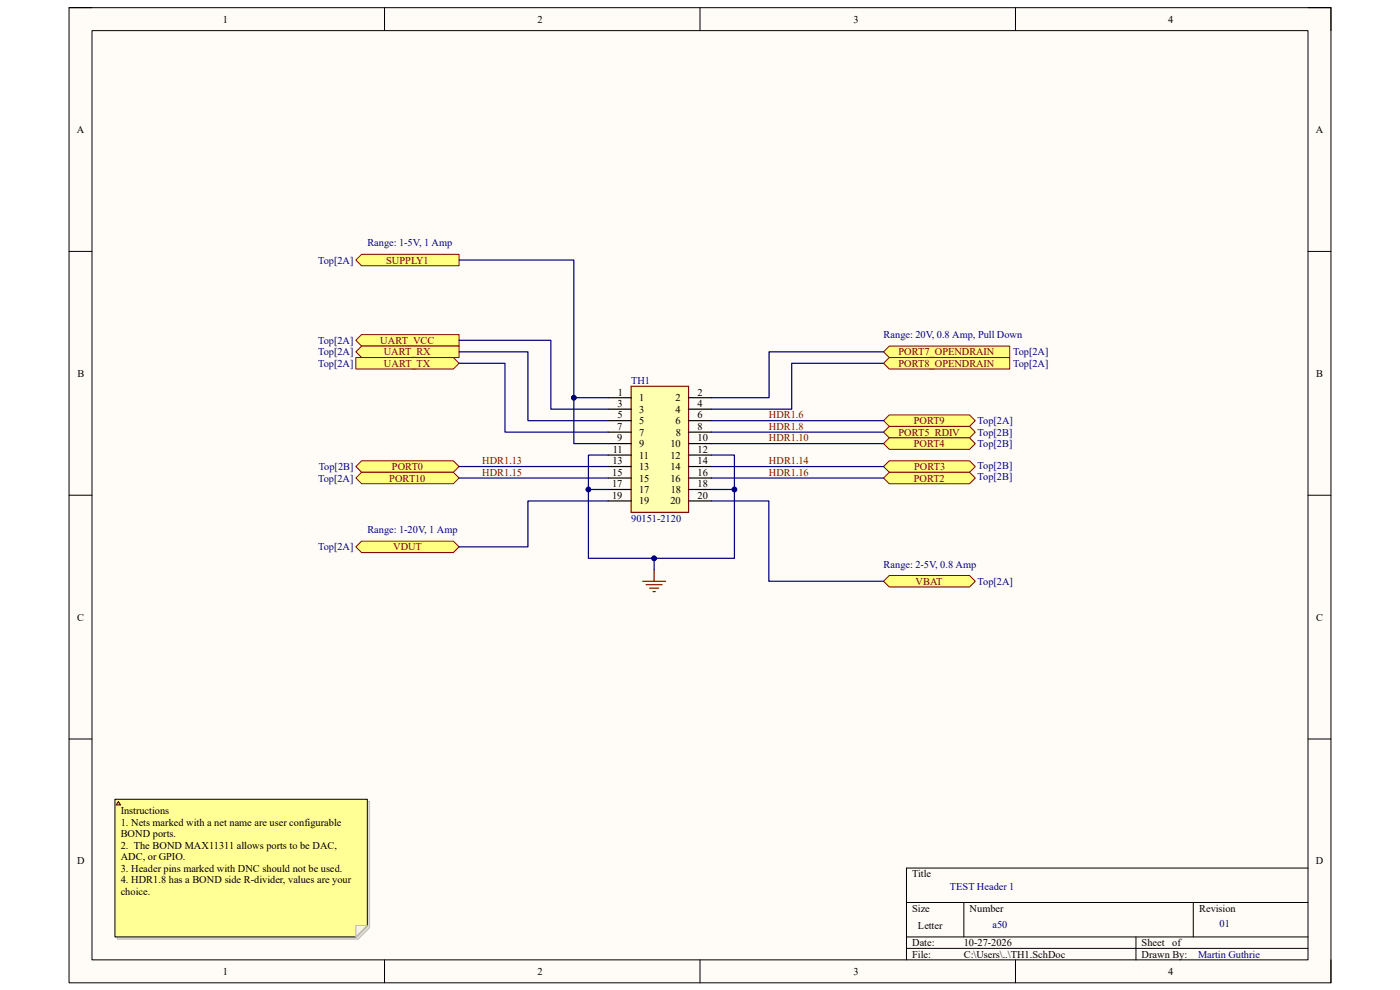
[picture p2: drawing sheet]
<svg xmlns="http://www.w3.org/2000/svg" width="297mm" height="210mm" viewBox="0 0 297 210" stroke-linecap="round" stroke-linejoin="round" font-family="sans-serif">
<path d="M14.6 1.6h267.8v206.9h-267.8z" fill-rule="evenodd" fill="#fffcf8"/>
<path d="M14.6 1.6h267.8v206.9h-267.8z" fill="none" stroke="#000" stroke-width=".21"/>
<path d="M19.5 6.5h258v197.1h-258z" fill-rule="evenodd" fill="#fffcf8"/>
<g fill="none" stroke="#000" stroke-width=".21">
<path d="M14.6 1.6h4.9M19.5 6.5h258v197.1h-258zM81.6 1.6v4.9M148.5 1.6v4.9M215.4 1.6v4.9M277.5 1.6h4.9v4.9M14.6 53.3h4.9M277.5 53.3h4.9M14.6 105.1h4.9M277.5 105.1h4.9M14.6 156.8h4.9M277.5 156.8h4.9"/>
<path d="M192.3 191.5h85.2M192.3 198.8h85.2M204.5 191.5v7.3M241 198.8v4.8M253.2 191.5v7.3M277.5 184.1h-85.2v19.5M81.6 203.6v4.9M148.5 203.6v4.9M192.3 201.2h85.2M215.4 203.6v4.9M282.4 203.6v4.9"/>
</g>
<path d="M75.5 55.2l1.2-1.3h20.7v2.5h-20.7z" fill-rule="evenodd" fill="#ffff80"/>
<path d="M75.5 55.2l1.2-1.3h20.7v2.5h-20.7z" fill="none" stroke="#800000" stroke-width=".21"/>
<path d="M75.5 72.2l1.2-1.2h20.7v2.4h-20.7z" fill-rule="evenodd" fill="#ffff80"/>
<path d="M75.5 72.2l1.2-1.2h20.7v2.4h-20.7z" fill="none" stroke="#800000" stroke-width=".21"/>
<path d="M75.5 74.6l1.2-1.2h20.7v2.5h-20.7z" fill-rule="evenodd" fill="#ffff80"/>
<path d="M75.5 74.6l1.2-1.2h20.7v2.5h-20.7z" fill="none" stroke="#800000" stroke-width=".21"/>
<path d="M75.5 75.9h20.7l1.2 1.2-1.2 1.2h-20.7z" fill-rule="evenodd" fill="#ffff80"/>
<path d="M75.5 75.9h20.7l1.2 1.2-1.2 1.2h-20.7z" fill="none" stroke="#800000" stroke-width=".21"/>
<path d="M76.7 97.8h19.5l1.2 1.2-1.2 1.2h-19.5l-1.2-1.2z" fill-rule="evenodd" fill="#ffff80"/>
<path d="M76.7 97.8h19.5l1.2 1.2-1.2 1.2h-19.5l-1.2-1.2z" fill="none" stroke="#800000" stroke-width=".21"/>
<path d="M75.5 116l1.2-1.2h19.5l1.2 1.2-1.2 1.2h-19.5z" fill-rule="evenodd" fill="#ffff80"/>
<path d="M75.5 116l1.2-1.2h19.5l1.2 1.2-1.2 1.2h-19.5z" fill="none" stroke="#800000" stroke-width=".21"/>
<path d="M187.4 74.6l1.3-1.2h25.5v2.5h-25.5z" fill-rule="evenodd" fill="#ffff80"/>
<path d="M187.4 74.6l1.3-1.2h25.5v2.5h-25.5z" fill="none" stroke="#800000" stroke-width=".21"/>
<path d="M188.7 75.9h25.5v2.4h-25.5l-1.3-1.2z" fill-rule="evenodd" fill="#ffff80"/>
<path d="M188.7 75.9h25.5v2.4h-25.5l-1.3-1.2z" fill="none" stroke="#800000" stroke-width=".21"/>
<path d="M188.7 88h17l1.2 1.2-1.2 1.3h-17l-1.3-1.3z" fill-rule="evenodd" fill="#ffff80"/>
<path d="M188.7 88h17l1.2 1.2-1.2 1.3h-17l-1.3-1.3z" fill="none" stroke="#800000" stroke-width=".21"/>
<path d="M188.7 90.5h17l1.2 1.2-1.2 1.2h-17l-1.3-1.2z" fill-rule="evenodd" fill="#ffff80"/>
<path d="M188.7 90.5h17l1.2 1.2-1.2 1.2h-17l-1.3-1.2z" fill="none" stroke="#800000" stroke-width=".21"/>
<path d="M188.7 92.9h17l1.2 1.2-1.2 1.2h-17l-1.3-1.2z" fill-rule="evenodd" fill="#ffff80"/>
<path d="M188.7 92.9h17l1.2 1.2-1.2 1.2h-17l-1.3-1.2z" fill="none" stroke="#800000" stroke-width=".21"/>
<path d="M187.4 99l1.3-1.2h17l1.2 1.2-1.2 1.2h-17z" fill-rule="evenodd" fill="#ffff80"/>
<path d="M187.4 99l1.3-1.2h17l1.2 1.2-1.2 1.2h-17z" fill="none" stroke="#800000" stroke-width=".21"/>
<path d="M188.7 100.2h17l1.2 1.2-1.2 1.2h-17l-1.3-1.2z" fill-rule="evenodd" fill="#ffff80"/>
<path d="M188.7 100.2h17l1.2 1.2-1.2 1.2h-17l-1.3-1.2z" fill="none" stroke="#800000" stroke-width=".21"/>
<path d="M188.7 122.1h17l1.2 1.2-1.2 1.2h-17l-1.3-1.2z" fill-rule="evenodd" fill="#ffff80"/>
<path d="M188.7 122.1h17l1.2 1.2-1.2 1.2h-17l-1.3-1.2z" fill="none" stroke="#800000" stroke-width=".21"/>
<path d="M133.9 81.9h12.2v26.8h-12.2z" fill-rule="evenodd" fill="#ffffb0"/>
<path d="M133.9 81.9h12.2v26.8h-12.2zM136.3 123.3h4.9M137.1 124h3.4M137.8 124.8h1.9M138.5 125.5h.5M138.8 120.9v2.4" fill="none" stroke="#800000" stroke-width=".25"/>
<g fill="none" stroke="#000" stroke-width=".25">
<path d="M129 84.4h4.9M129 86.8h4.9M129 89.2h4.9M129 91.7h4.9M129 94.1h4.9M129 96.5h4.9M129 99h4.9M146.1 84.4h4.8M146.1 86.8h4.8M146.1 89.2h4.8M146.1 91.7h4.8M146.1 94.1h4.8"/>
<path d="M146.1 96.5h4.8M146.1 99h4.8M129 101.4h4.9M129 103.8h4.9M129 106.3h4.9M146.1 101.4h4.8M146.1 103.8h4.8M146.1 106.3h4.8"/>
</g>
<path d="M75.5 101.4l1.2-1.2h19.5l1.2 1.2-1.2 1.2h-19.5z" fill-rule="evenodd" fill="#ffff80"/>
<path d="M75.5 101.4l1.2-1.2h19.5l1.2 1.2-1.2 1.2h-19.5z" fill="none" stroke="#800000" stroke-width=".21"/>
<path d="M187.4 74.6h-24.2v9.8h-12.3M187.4 77.1h-19.4v9.7h-17.1M97.4 99h31.6M150.9 99h36.5M150.9 89.2h36.5M150.9 91.7h36.5M150.9 94.1h36.5M124.8 103.8h4.2M150.9 101.4h36.5" fill="none" stroke="#000080" stroke-width=".25"/>
<circle cx="124.8" cy="103.8" r=".49" fill="#000080"/>
<circle cx="124.8" cy="103.8" r=".49" fill="none" stroke="#000080" stroke-width=".21"/>
<path d="M129 96.5h-4.2v21.9h31v-21.9h-4.9" fill="none" stroke="#000080" stroke-width=".25"/>
<circle cx="155.8" cy="103.8" r=".49" fill="#000080"/>
<circle cx="155.8" cy="103.8" r=".49" fill="none" stroke="#000080" stroke-width=".21"/>
<circle cx="138.8" cy="118.4" r=".49" fill="#000080"/>
<circle cx="138.8" cy="118.4" r=".49" fill="none" stroke="#000080" stroke-width=".21"/>
<circle cx="124.8" cy="103.8" r=".49" fill="#000080"/>
<circle cx="124.8" cy="103.8" r=".49" fill="none" stroke="#000080" stroke-width=".21"/>
<path d="M150.9 106.3h12.2v17h24.3M150.9 103.8h4.9" fill="none" stroke="#000080" stroke-width=".25"/>
<circle cx="155.8" cy="103.8" r=".49" fill="#000080"/>
<circle cx="155.8" cy="103.8" r=".49" fill="none" stroke="#000080" stroke-width=".21"/>
<path d="M97.4 55.2h24.3v29.2h7.3" fill="none" stroke="#000080" stroke-width=".25"/>
<circle cx="121.7" cy="84.4" r=".49" fill="#000080"/>
<circle cx="121.7" cy="84.4" r=".49" fill="none" stroke="#000080" stroke-width=".21"/>
<path d="M97.4 72.2h19.5v14.6h12.1M97.4 74.6h14.6v14.6h17M97.4 77.1h9.7v14.6h21.9M138.8 118.4v2.5" fill="none" stroke="#000080" stroke-width=".25"/>
<circle cx="138.8" cy="118.4" r=".49" fill="#000080"/>
<circle cx="138.8" cy="118.4" r=".49" fill="none" stroke="#000080" stroke-width=".21"/>
<path d="M121.7 84.4v9.7h7.3M97.4 101.4h31.6M129 106.3h-17v9.7h-14.6" fill="none" stroke="#000080" stroke-width=".25"/>
<circle cx="121.7" cy="84.4" r=".49" fill="#000080"/>
<circle cx="121.7" cy="84.4" r=".49" fill="none" stroke="#000080" stroke-width=".21"/>
<path d="M24.9 170h53.5v26.8l-2.4 2.4h-51.1z" fill-rule="evenodd" fill="#e0ddd7"/>
<path d="M24.9 170h53.5v26.8l-2.4 2.4h-51.1z" fill="none" stroke="#bfbdba" stroke-width=".21"/>
<path d="M24.4 169.6h53.5v26.7l-2.4 2.5h-51.1z" fill-rule="evenodd" fill="#ffff96"/>
<path d="M24.4 169.6h53.5v26.7l-2.4 2.5h-51.1z" fill="none" stroke="#000" stroke-width=".21"/>
<path d="M75.5 196.3h2.4l-2.4 2.5z" fill="#f2f0d8"/>
<path d="M75.5 196.3h2.4l-2.4 2.5z" fill="none" stroke="#bfbdba" stroke-width=".21"/>
<path d="M25.1 170l.5 .8h-1z" fill="#ffcc78"/>
<path d="M25.1 170l.5 .8h-1z" fill="none" stroke="#300" stroke-width=".21"/>
<g font-size="2.2">
<text x="47.3" y="4.8">1</text>
<text x="114" y="4.8">2</text>
<text x="181.1" y="4.8">3</text>
<text x="247.9" y="4.8">4</text>
<text x="16.3" y="28.2">A</text>
<text x="279.1" y="28.2">A</text>
<text x="16.4" y="79.9">B</text>
<text x="131.1" y="83.9">1</text>
<text x="148" y="83.9">2</text>
<text x="279.2" y="79.9">B</text>
<text x="131" y="88.8">5</text>
<text x="131" y="86.3">3</text>
<text x="135.6" y="85.1">1</text>
<text x="135.6" y="87.5">3</text>
<text x="135.6" y="90">5</text>
<text x="143.3" y="85.1">2</text>
<text x="143.3" y="87.5">4</text>
<text x="143.3" y="90">6</text>
<text x="148" y="86.3">4</text>
<text x="148" y="88.8">6</text>
<text x="130.9" y="91.2">7</text>
<text x="130.9" y="93.6">9</text>
<text x="135.6" y="92.4">7</text>
<text x="135.6" y="94.8">9</text>
<text x="142.2" y="94.8">10</text>
<text x="143.4" y="92.4">8</text>
<text x="148" y="91.2">8</text>
<text x="148" y="93.6">10</text>
<text x="129.9" y="100.9">15</text>
<text x="129.9" y="98.5">13</text>
<text x="130" y="96.1">11</text>
<text x="135.6" y="97.3">11</text>
<text x="135.6" y="99.7">13</text>
<text x="142.2" y="97.3">12</text>
<text x="142.2" y="99.7">14</text>
<text x="148" y="96.1">12</text>
<text x="148" y="98.5">14</text>
<text x="148" y="100.9">16</text>
<text x="129.8" y="103.4">17</text>
<text x="129.8" y="105.8">19</text>
<text x="135.6" y="102.2">15</text>
<text x="135.6" y="104.6">17</text>
<text x="135.6" y="107">19</text>
<text x="142.2" y="102.2">16</text>
<text x="142.2" y="107">20</text>
<text x="142.3" y="104.6">18</text>
<text x="148" y="103.4">18</text>
<text x="148" y="105.8">20</text>
<text x="16.4" y="131.7">C</text>
<text x="279.2" y="131.7">C</text>
<text x="25.6" y="172.7">Instructions</text>
<text x="25.6" y="175.2">1. Nets marked with a net name are user configurable</text>
<text x="25.6" y="177.6">BOND ports.</text>
<text x="16.3" y="183.4">D</text>
<text x="25.6" y="180">2. The BOND MAX11311 allows ports to be DAC,</text>
<text x="25.6" y="182.5">ADC, or GPIO.</text>
<text x="25.6" y="184.9">3. Header pins marked with DNC should not be used.</text>
<text x="279.2" y="183.4">D</text>
<text x="25.6" y="187.3">4. HDR1.8 has a BOND side R-divider, values are your</text>
<text x="25.6" y="189.8">choice.</text>
<text x="193.5" y="186.1">Title</text>
<text x="193.5" y="193.4">Size</text>
<text x="194.7" y="197.1">Letter</text>
<text x="205.7" y="193.4">Number</text>
<text x="254.4" y="193.4">Revision</text>
<text x="193.5" y="200.7">Date:</text>
<text x="193.5" y="203.2">File:</text>
<text x="204.5" y="200.7">10-27-2026</text>
<text x="204.5" y="203.2">C:\Users\..\TH1.SchDoc</text>
<text x="242.2" y="200.7">Sheet</text>
<text x="242.2" y="203.2">Drawn By:</text>
<text x="248.7" y="200.7">of</text>
<text x="47.3" y="206.8">1</text>
<text x="114" y="206.8">2</text>
<text x="181.1" y="206.8">3</text>
<text x="247.9" y="206.8">4</text>
</g>
<g font-size="2.2" fill="#000080">
<text x="77.9" y="52.2">Range: 1-5V, 1 Amp</text>
<text x="67.5" y="55.9">Top[2A]</text>
<text x="187.5" y="71.7">Range: 20V, 0.8 Amp, Pull Down</text>
<text x="67.5" y="72.9">Top[2A]</text>
<text x="67.5" y="75.4">Top[2A]</text>
<text x="67.5" y="77.8">Top[2A]</text>
<text x="214.9" y="75.4">Top[2A]</text>
<text x="214.9" y="77.8">Top[2A]</text>
<text x="133.9" y="81.4">TH1</text>
<text x="207.4" y="90">Top[2A]</text>
<text x="207.4" y="92.4">Top[2B]</text>
<text x="207.4" y="94.8">Top[2B]</text>
<text x="67.6" y="99.7">Top[2B]</text>
<text x="207.4" y="99.5">Top[2B]</text>
<text x="207.4" y="101.9">Top[2B]</text>
<text x="67.5" y="102.2">Top[2A]</text>
<text x="77.9" y="113.1">Range: 1-20V, 1 Amp</text>
<text x="133.9" y="110.7">90151-2120</text>
<text x="67.5" y="116.8">Top[2A]</text>
<text x="187.5" y="120.4">Range: 2-5V, 0.8 Amp</text>
<text x="207.4" y="124">Top[2A]</text>
<text x="201.5" y="188.8">TEST Header 1</text>
<text x="210.6" y="196.8">a50</text>
<text x="258.7" y="196.6">01</text>
<text x="254.2" y="203.2">Martin Guthrie</text>
</g>
<g font-size="2.2" fill="#800000">
<text x="81.9" y="55.9">SUPPLY1</text>
<text x="80.7" y="72.9">UART_VCC</text>
<text x="81.4" y="75.4">UART_RX</text>
<text x="81.4" y="77.8">UART_TX</text>
<text x="190.6" y="75.4">PORT7_OPENDRAIN</text>
<text x="190.6" y="77.8">PORT8_OPENDRAIN</text>
<text x="163.1" y="88.8">HDR1.6</text>
<text x="193.8" y="90">PORT9</text>
<text x="163.1" y="91.2">HDR1.8</text>
<text x="163.1" y="93.6">HDR1.10</text>
<text x="190.6" y="92.4">PORT5_RDIV</text>
<text x="193.8" y="94.8">PORT4</text>
<text x="83.1" y="99.7">PORT0</text>
<text x="102.3" y="98.5">HDR1.13</text>
<text x="102.3" y="100.9">HDR1.15</text>
<text x="163.1" y="100.9">HDR1.16</text>
<text x="163.1" y="98.5">HDR1.14</text>
<text x="193.9" y="99.7">PORT3</text>
<text x="82.6" y="102.2">PORT10</text>
<text x="193.8" y="102.2">PORT2</text>
<text x="83.4" y="116.8">VDUT</text>
<text x="194.2" y="124">VBAT</text>
</g>
</svg>
